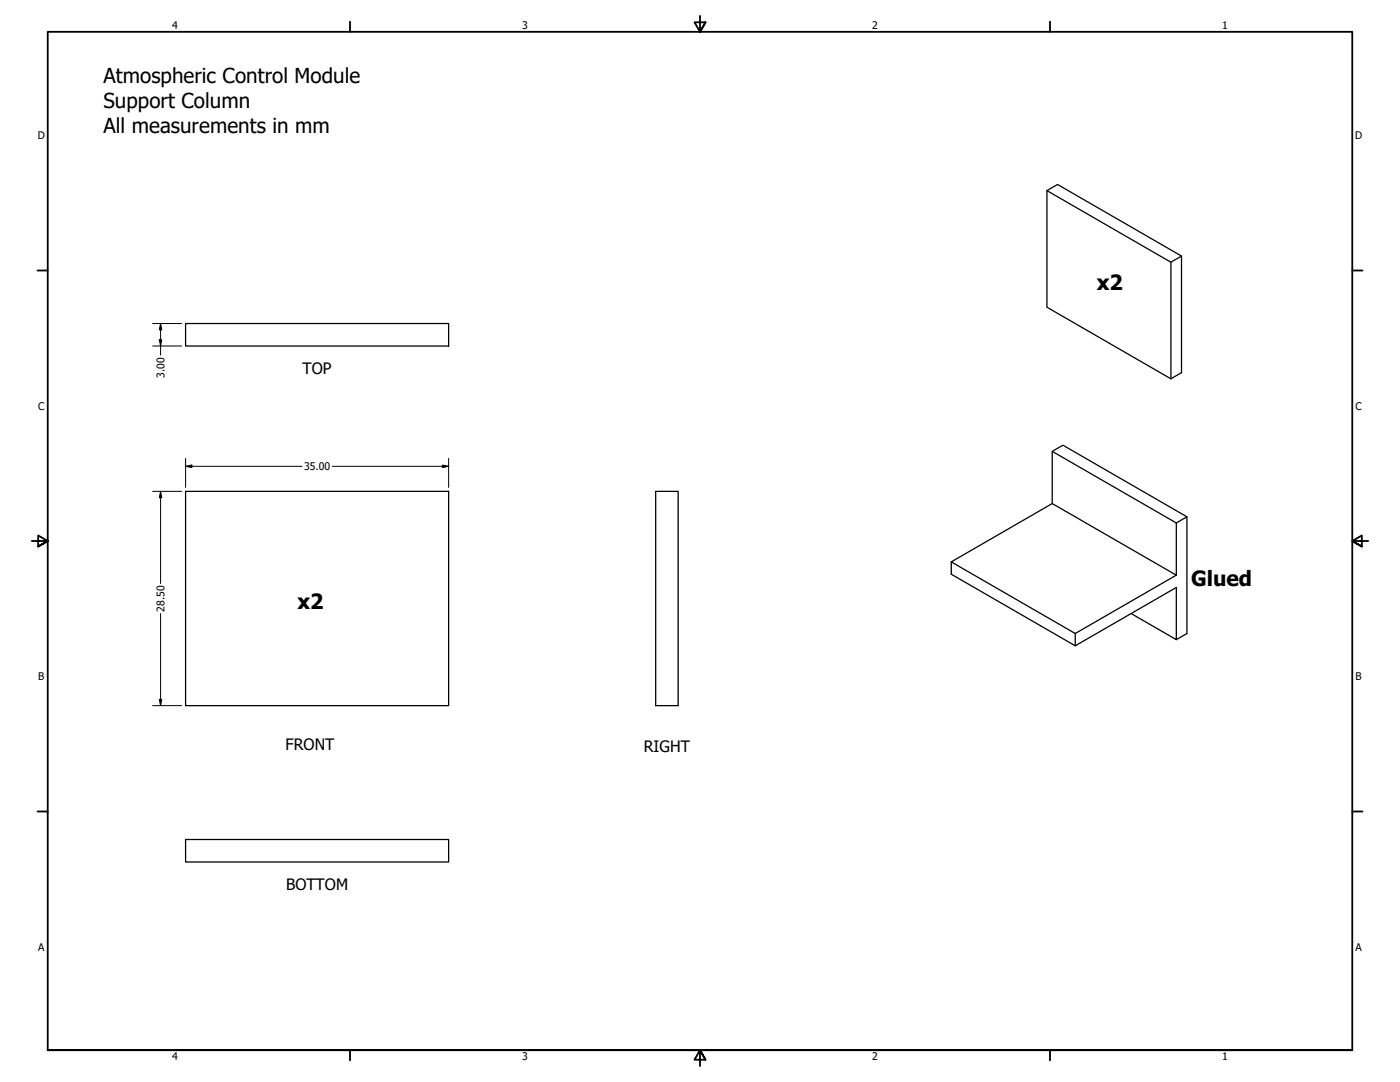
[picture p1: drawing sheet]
<svg xmlns="http://www.w3.org/2000/svg" width="559mm" height="432mm" viewBox="0 0 559 432" stroke-linecap="round" stroke-linejoin="round" font-family="sans-serif">
<!-- layer: Visible (ANSI) -->
<path d="M417.9 76.1l49.5 28.5 4.2-2.4v46.5l-4.2 2.5-49.5-28.6v-46.5l4.2-2.5 49.5 28.6M467.4 104.6v46.6M74.1 129.1h105v9h-105zM74.1 196.1h105v85.5h-105zM261.7 196.1h9v85.5h-9zM420 180.1l49.5 28.6 4.3-2.5v46.6l-4.3 2.5M420 201v-20.9l4.3-2.4 49.5 28.5M469.5 208.7v20.8M379.7 224.2l40.3-23.2 49.5 28.5-40.3 23.3zM379.7 224.2v5l49.5 28.5 40.3-23.3v20.9l-18-10.4M429.2 252.8v4.9M74.1 335h105v9h-105z" fill="none" stroke="#000" stroke-width=".51"/>
<!-- layer: Border (ANSI) -->
<g fill="none" stroke="#000" stroke-width=".72">
<path d="M139.7 8.6v4.1M279.4 6.3v6.4l-2.2-3.8h4.4l-2.2 3.8 2.2-3.8M419.1 8.6v4.1M15 107.9h4M539.8 107.9h4M12.7 215.9h6.3l-3.8-2.2v4.4l3.8-2.2-3.8 2.2M546.1 215.9h-6.3l3.8-2.2v4.4l-3.8-2.2 3.8 2.2M15 323.8h4M539.8 323.8h4M19 419.1v-406.4h520.8v406.4h-520.8h520.8M139.7 419.1v4.1M419.1 419.1v4.1"/>
<path d="M281.6 422.9l-2.2-3.8 2.2 3.8h-4.4l2.2-3.8v6.3"/>
</g>
<!-- layer: Dimension (ANSI) -->
<g fill="none" stroke="#000" stroke-width=".4">
<path d="M60.9 138.1h11.6M60.9 129.1h11.6M63.6 135.6h1l-.5 2.5zM64.1 129.1l.5 2.5h-1zM64.1 129.1v12.6M60.9 196.1h11.6M64.1 196.1l.5 2.5h-1zM64.1 196.1v36.8M74.1 186.1l2.5-.5v1zM74.1 186.1h46.5M74.1 182.9v11.6M132.6 186.1h46.5"/>
<path d="M176.6 185.6l2.5 .5-2.5 .5zM179.1 182.9v11.6M64.1 244.9v36.7M63.6 279.1h1l-.5 2.5zM60.9 281.6h11.6"/>
</g>
<g fill="#000">
<path d="M63.6 135.6h1l-.5 2.5z" fill-rule="evenodd"/>
<path d="M64.1 129.1l.5 2.5h-1z" fill-rule="evenodd"/>
<path d="M64.1 196.1l.5 2.5h-1z" fill-rule="evenodd"/>
<path d="M74.1 186.1l2.5-.5v1z" fill-rule="evenodd"/>
<path d="M176.6 185.6l2.5 .5-2.5 .5z" fill-rule="evenodd"/>
<path d="M63.6 279.1h1l-.5 2.5z" fill-rule="evenodd"/>
</g>
<g font-size="8.4">
<text x="437.8" y="115.6">x2</text>
<text x="475.4" y="233.8">Glued</text>
<text x="118.7" y="243.1">x2</text>
</g>
<g font-size="8.2">
<text x="41.3" y="33.3">Atmospheric Control Module</text>
<text x="41.3" y="43.1">Support Column</text>
<text x="41.3" y="53">All measurements in mm</text>
</g>
<g font-size="6.3">
<text x="120.8" y="149.3">TOP</text>
<text x="114" y="299.2">FRONT</text>
<text x="257" y="300.1">RIGHT</text>
<text x="114.2" y="355.2">BOTTOM</text>
</g>
<g font-size="4.2">
<text x="68.7" y="11.7">4</text>
<text x="208.4" y="11.7">3</text>
<text x="348.1" y="11.7">2</text>
<text x="487.8" y="11.7">1</text>
<text x="15.1" y="55.5">D</text>
<text x="540.9" y="55.5">D</text>
<text x="65.6" y="150.7" transform="rotate(-90 65.6 150.7)">3.00</text>
<text x="15.2" y="163.4">C</text>
<text x="541" y="163.4">C</text>
<text x="121.4" y="187.6">35.00</text>
<text x="65.6" y="244.1" transform="rotate(-90 65.6 244.1)">28.50</text>
<text x="15.3" y="271.4">B</text>
<text x="541.1" y="271.4">B</text>
<text x="15.2" y="379.3">A</text>
<text x="541" y="379.3">A</text>
<text x="68.7" y="423.2">4</text>
<text x="208.4" y="423.2">3</text>
<text x="348.1" y="423.2">2</text>
<text x="487.8" y="423.2">1</text>
</g>
</svg>
